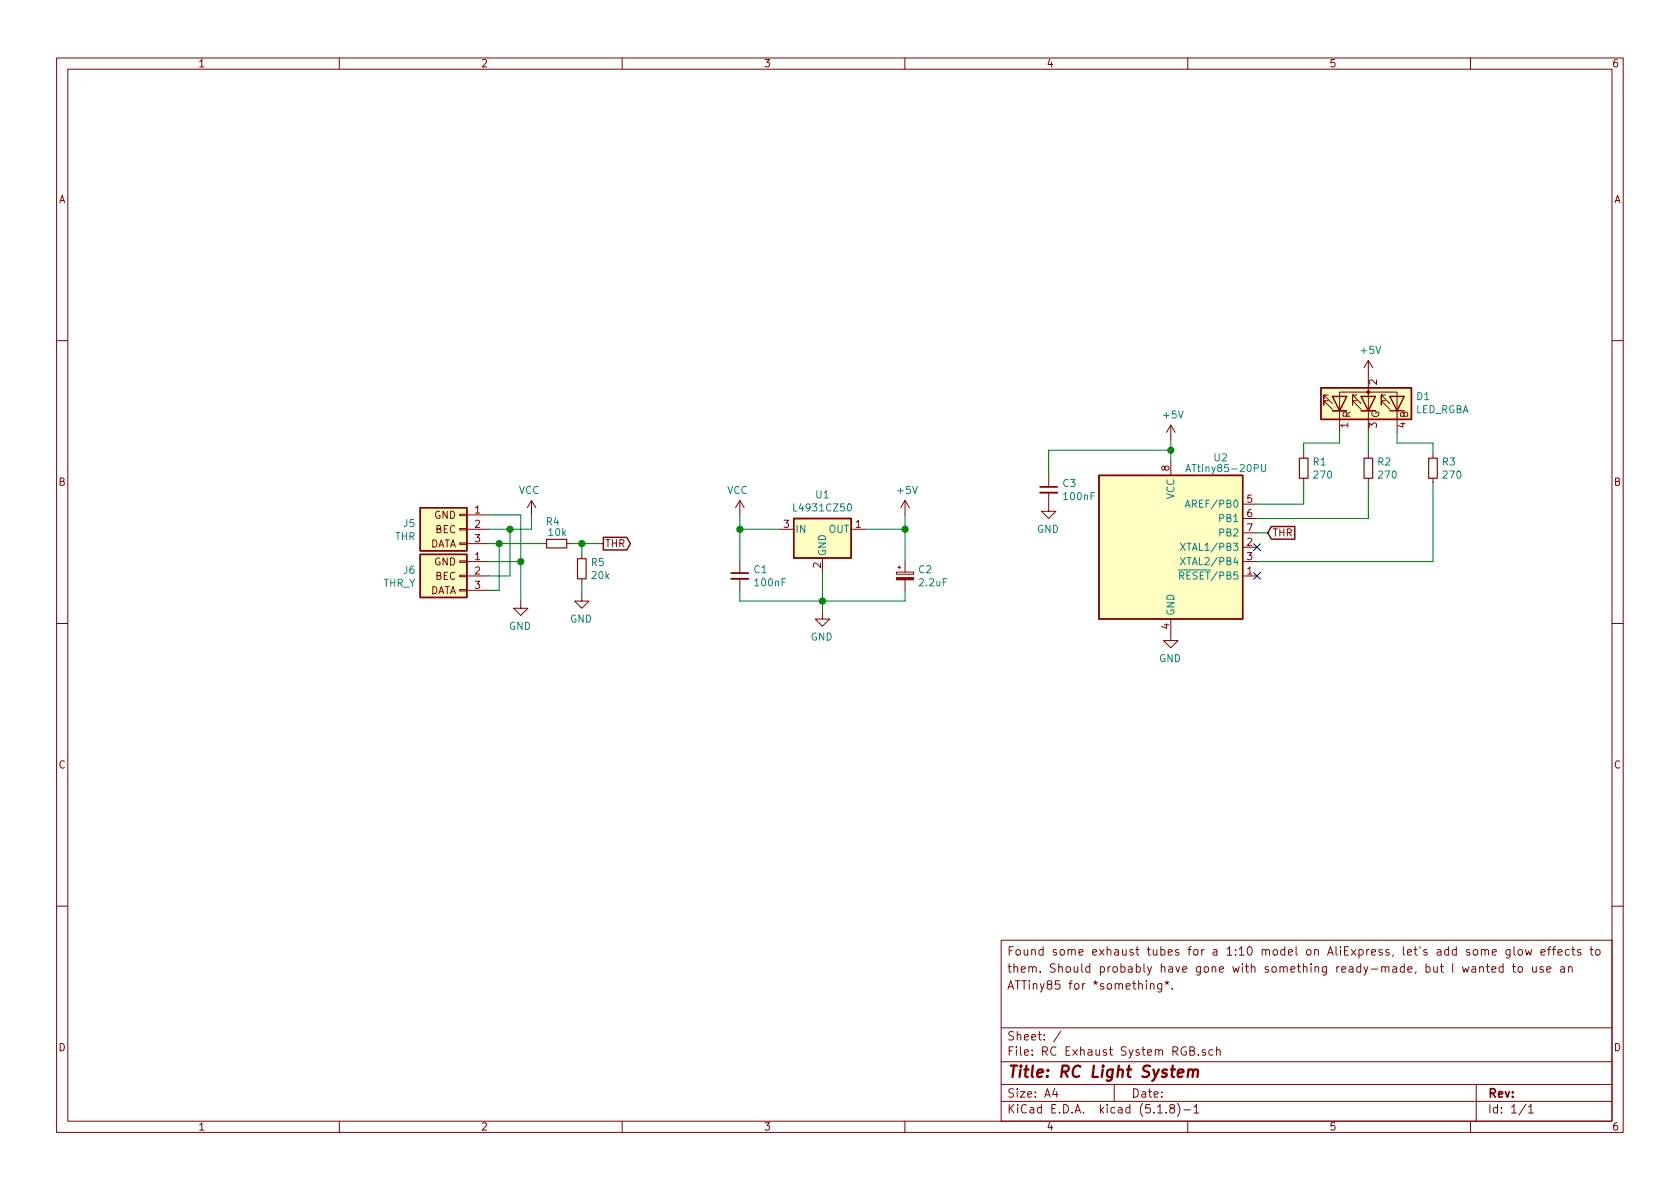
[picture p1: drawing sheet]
EESchema Schematic File Version 4
EELAYER 30 0
EELAYER END
$Descr A4 11693 8268
encoding utf-8
Sheet 1 1
Title "RC Light System"
Date ""
Rev ""
Comp ""
Comment1 ""
Comment2 "ATTiny85 for *something*."
Comment3 "them. Should probably have gone with something ready-made, but I wanted to use an"
Comment4 "Found some exhaust tubes for a 1:10 model on AliExpress, let's add some glow effects to"
$EndDescr
$Comp
L rc_light_system:Conn_Input J5
U 1 1
P 3200 3675
F 0 "J5" H 3505 3717 50  0000 L CNN
F 1 "THR" H 3505 3626 50  0000 L CNN
F 2 "Connector_PinHeader_2.54mm:PinHeader_1x03_P2.54mm_Vertical" H 3200 3675 50  0001 C CNN
F 3 "~" H 3200 3675 50  0001 C CNN
	1    3200 3675
	-1   0    0    -1  
$EndComp
$Comp
L rc_light_system:Conn_Channel_Output J6
U 1 1
P 3200 4000
F 0 "J6" H 3505 4042 50  0000 L CNN
F 1 "THR_Y" H 3505 3951 50  0000 L CNN
F 2 "Connector_PinHeader_2.54mm:PinHeader_1x03_P2.54mm_Vertical" H 3200 4000 50  0001 C CNN
F 3 "~" H 3200 4000 50  0001 C CNN
	1    3200 4000
	-1   0    0    -1  
$EndComp
Wire Wire Line
	3550 3675 3550 4000
Wire Wire Line
	3625 3900 3625 3575
Wire Wire Line
	3625 3900 3625 4175
Connection ~ 3625 3900
$Comp
L power:GND #PWR02
U 1 1
P 3625 4175
F 0 "#PWR02" H 3625 3925 50  0001 C CNN
F 1 "GND" H 3630 4002 50  0000 C CNN
F 2 "" H 3625 4175 50  0001 C CNN
F 3 "" H 3625 4175 50  0001 C CNN
	1    3625 4175
	-1   0    0    -1  
$EndComp
Wire Wire Line
	3550 3675 3400 3675
Wire Wire Line
	3625 3575 3400 3575
Wire Wire Line
	3625 3900 3400 3900
Wire Wire Line
	3550 4000 3400 4000
Wire Wire Line
	3400 3775 3475 3775
Wire Wire Line
	3475 3775 3475 4100
Wire Wire Line
	3475 4100 3400 4100
Connection ~ 3475 3775
Wire Wire Line
	3550 3675 3700 3675
Wire Wire Line
	3700 3675 3700 3575
Connection ~ 3550 3675
$Comp
L power:VCC #PWR0101
U 1 1
P 3700 3575
F 0 "#PWR0101" H 3700 3425 50  0001 C CNN
F 1 "VCC" H 3715 3748 50  0000 C CNN
F 2 "" H 3700 3575 50  0001 C CNN
F 3 "" H 3700 3575 50  0001 C CNN
	1    3700 3575
	-1   0    0    -1  
$EndComp
Text GLabel 4200 3775 2    50   Output ~ 0
THR
$Comp
L Device:C_Small C1
U 1 1
P 5150 4000
F 0 "C1" H 5242 4046 50  0000 L CNN
F 1 "100nF" H 5242 3955 50  0000 L CNN
F 2 "Capacitor_THT:C_Disc_D4.7mm_W2.5mm_P5.00mm" H 5150 4000 50  0001 C CNN
F 3 "~" H 5150 4000 50  0001 C CNN
	1    5150 4000
	1    0    0    -1  
$EndComp
$Comp
L Device:CP_Small C2
U 1 1
P 6300 4000
F 0 "C2" H 6388 4046 50  0000 L CNN
F 1 "2.2uF" H 6388 3955 50  0000 L CNN
F 2 "Capacitor_THT:CP_Radial_D4.0mm_P2.00mm" H 6300 4000 50  0001 C CNN
F 3 "~" H 6300 4000 50  0001 C CNN
	1    6300 4000
	1    0    0    -1  
$EndComp
$Comp
L rc_light_system:L4931CZ50 U1
U 1 1
P 5725 3675
F 0 "U1" H 5725 3917 50  0000 C CNN
F 1 "L4931CZ50" H 5725 3826 50  0000 C CNN
F 2 "rc_light_system:L4931CZ50_TO-92_Inline_Wide" H 5750 3525 50  0001 L CIN
F 3 "" H 5725 3625 50  0001 C CNN
	1    5725 3675
	1    0    0    -1  
$EndComp
$Comp
L power:VCC #PWR0102
U 1 1
P 5150 3575
F 0 "#PWR0102" H 5150 3425 50  0001 C CNN
F 1 "VCC" H 5165 3748 50  0000 C CNN
F 2 "" H 5150 3575 50  0001 C CNN
F 3 "" H 5150 3575 50  0001 C CNN
	1    5150 3575
	-1   0    0    -1  
$EndComp
Wire Wire Line
	5150 4100 5150 4175
Wire Wire Line
	5150 4175 5725 4175
Wire Wire Line
	6300 4175 6300 4100
Wire Wire Line
	5725 3975 5725 4175
Connection ~ 5725 4175
Wire Wire Line
	5725 4175 6300 4175
Wire Wire Line
	5725 4175 5725 4250
$Comp
L power:GND #PWR0103
U 1 1
P 5725 4250
F 0 "#PWR0103" H 5725 4000 50  0001 C CNN
F 1 "GND" H 5730 4077 50  0000 C CNN
F 2 "" H 5725 4250 50  0001 C CNN
F 3 "" H 5725 4250 50  0001 C CNN
	1    5725 4250
	-1   0    0    -1  
$EndComp
Wire Wire Line
	5425 3675 5150 3675
Wire Wire Line
	5150 3675 5150 3900
Wire Wire Line
	6025 3675 6300 3675
Wire Wire Line
	6300 3675 6300 3900
Connection ~ 5150 3675
Wire Wire Line
	5150 3575 5150 3675
$Comp
L power:+5V #PWR0104
U 1 1
P 6300 3575
F 0 "#PWR0104" H 6300 3425 50  0001 C CNN
F 1 "+5V" H 6315 3748 50  0000 C CNN
F 2 "" H 6300 3575 50  0001 C CNN
F 3 "" H 6300 3575 50  0001 C CNN
	1    6300 3575
	1    0    0    -1  
$EndComp
Wire Wire Line
	6300 3575 6300 3675
Connection ~ 6300 3675
$Comp
L MCU_Microchip_ATtiny:ATtiny85-20PU U2
U 1 1
P 8150 3800
F 0 "U2" H 8550 4425 50  0000 R CNN
F 1 "ATtiny85-20PU" H 8825 4350 50  0000 R CNN
F 2 "Package_DIP:DIP-8_W7.62mm" H 8150 3800 50  0001 C CIN
F 3 "http://ww1.microchip.com/downloads/en/DeviceDoc/atmel-2586-avr-8-bit-microcontroller-attiny25-attiny45-attiny85_datasheet.pdf" H 8150 3800 50  0001 C CNN
	1    8150 3800
	1    0    0    -1  
$EndComp
$Comp
L power:+5V #PWR01
U 1 1
P 8150 3050
F 0 "#PWR01" H 8150 2900 50  0001 C CNN
F 1 "+5V" H 8165 3223 50  0000 C CNN
F 2 "" H 8150 3050 50  0001 C CNN
F 3 "" H 8150 3050 50  0001 C CNN
	1    8150 3050
	1    0    0    -1  
$EndComp
$Comp
L power:GND #PWR03
U 1 1
P 8150 4400
F 0 "#PWR03" H 8150 4150 50  0001 C CNN
F 1 "GND" H 8155 4227 50  0000 C CNN
F 2 "" H 8150 4400 50  0001 C CNN
F 3 "" H 8150 4400 50  0001 C CNN
	1    8150 4400
	-1   0    0    -1  
$EndComp
NoConn ~ 8750 3800
NoConn ~ 8750 4000
Text GLabel 8825 3700 2    50   Input ~ 0
THR
Wire Wire Line
	8825 3700 8750 3700
$Comp
L power:+5V #PWR0106
U 1 1
P 9525 2600
F 0 "#PWR0106" H 9525 2450 50  0001 C CNN
F 1 "+5V" H 9540 2773 50  0000 C CNN
F 2 "" H 9525 2600 50  0001 C CNN
F 3 "" H 9525 2600 50  0001 C CNN
	1    9525 2600
	1    0    0    -1  
$EndComp
$Comp
L Device:R_Small R1
U 1 1
P 9075 3250
F 0 "R1" H 9134 3296 50  0000 L CNN
F 1 "270" H 9134 3205 50  0000 L CNN
F 2 "resistor:R_Axial_DIN0207_L6.3mm_D2.5mm_P7.62mm_Horizontal" H 9075 3250 50  0001 C CNN
F 3 "~" H 9075 3250 50  0001 C CNN
	1    9075 3250
	1    0    0    -1  
$EndComp
$Comp
L Device:R_Small R2
U 1 1
P 9525 3250
F 0 "R2" H 9584 3296 50  0000 L CNN
F 1 "270" H 9584 3205 50  0000 L CNN
F 2 "resistor:R_Axial_DIN0207_L6.3mm_D2.5mm_P7.62mm_Horizontal" H 9525 3250 50  0001 C CNN
F 3 "~" H 9525 3250 50  0001 C CNN
	1    9525 3250
	1    0    0    -1  
$EndComp
Wire Wire Line
	9075 3350 9075 3500
Wire Wire Line
	9075 3500 8750 3500
Wire Wire Line
	8750 3600 9525 3600
Wire Wire Line
	9525 3600 9525 3350
$Comp
L Device:C_Small C3
U 1 1
P 7300 3400
F 0 "C3" H 7392 3446 50  0000 L CNN
F 1 "100nF" H 7392 3355 50  0000 L CNN
F 2 "Capacitor_THT:C_Disc_D4.7mm_W2.5mm_P5.00mm" H 7300 3400 50  0001 C CNN
F 3 "~" H 7300 3400 50  0001 C CNN
	1    7300 3400
	1    0    0    -1  
$EndComp
Wire Wire Line
	8150 3050 8150 3125
Wire Wire Line
	8150 3125 7300 3125
Wire Wire Line
	7300 3125 7300 3300
Wire Wire Line
	8150 3125 8150 3200
Connection ~ 8150 3125
$Comp
L power:GND #PWR04
U 1 1
P 7300 3500
F 0 "#PWR04" H 7300 3250 50  0001 C CNN
F 1 "GND" H 7305 3327 50  0000 C CNN
F 2 "" H 7300 3500 50  0001 C CNN
F 3 "" H 7300 3500 50  0001 C CNN
	1    7300 3500
	-1   0    0    -1  
$EndComp
$Comp
L Device:R_Small R3
U 1 1
P 9975 3250
F 0 "R3" H 10034 3296 50  0000 L CNN
F 1 "270" H 10034 3205 50  0000 L CNN
F 2 "resistor:R_Axial_DIN0207_L6.3mm_D2.5mm_P7.62mm_Horizontal" H 9975 3250 50  0001 C CNN
F 3 "~" H 9975 3250 50  0001 C CNN
	1    9975 3250
	1    0    0    -1  
$EndComp
Wire Wire Line
	8750 3900 9975 3900
Wire Wire Line
	9975 3350 9975 3900
$Comp
L Device:R_Small R4
U 1 1
P 3875 3775
F 0 "R4" V 4025 3750 50  0000 L CNN
F 1 "10k" V 3950 3700 50  0000 L CNN
F 2 "resistor:R_Axial_DIN0207_L6.3mm_D2.5mm_P7.62mm_Horizontal" H 3875 3775 50  0001 C CNN
F 3 "~" H 3875 3775 50  0001 C CNN
	1    3875 3775
	0    -1   -1   0   
$EndComp
Wire Wire Line
	3475 3775 3775 3775
$Comp
L Device:R_Small R5
U 1 1
P 4050 3950
F 0 "R5" H 4109 3996 50  0000 L CNN
F 1 "20k" H 4109 3905 50  0000 L CNN
F 2 "resistor:R_Axial_DIN0207_L6.3mm_D2.5mm_P7.62mm_Horizontal" H 4050 3950 50  0001 C CNN
F 3 "~" H 4050 3950 50  0001 C CNN
	1    4050 3950
	1    0    0    -1  
$EndComp
$Comp
L power:GND #PWR0107
U 1 1
P 4050 4125
F 0 "#PWR0107" H 4050 3875 50  0001 C CNN
F 1 "GND" H 4055 3952 50  0000 C CNN
F 2 "" H 4050 4125 50  0001 C CNN
F 3 "" H 4050 4125 50  0001 C CNN
	1    4050 4125
	-1   0    0    -1  
$EndComp
Wire Wire Line
	4050 4050 4050 4125
Wire Wire Line
	4050 3775 4050 3850
Wire Wire Line
	4050 3775 3975 3775
Connection ~ 4050 3775
Wire Wire Line
	4050 3775 4200 3775
$Comp
L Device:LED_RAGB D1
U 1 1
P 9525 2800
F 0 "D1" V 9571 2470 50  0000 R CNN
F 1 "LED_RGBA" V 9480 2470 50  0000 R CNN
F 2 "Connector_JST:JST_XH_B4B-XH-A_1x04_P2.50mm_Vertical" H 9525 2750 50  0001 C CNN
F 3 "~" H 9525 2750 50  0001 C CNN
	1    9525 2800
	0    -1   -1   0   
$EndComp
Wire Wire Line
	9975 3150 9975 3075
Wire Wire Line
	9975 3075 9725 3075
Wire Wire Line
	9725 3075 9725 3000
Wire Wire Line
	9325 3000 9325 3075
Wire Wire Line
	9325 3075 9075 3075
Wire Wire Line
	9075 3075 9075 3150
Wire Wire Line
	9525 3000 9525 3150
$EndSCHEMATC
